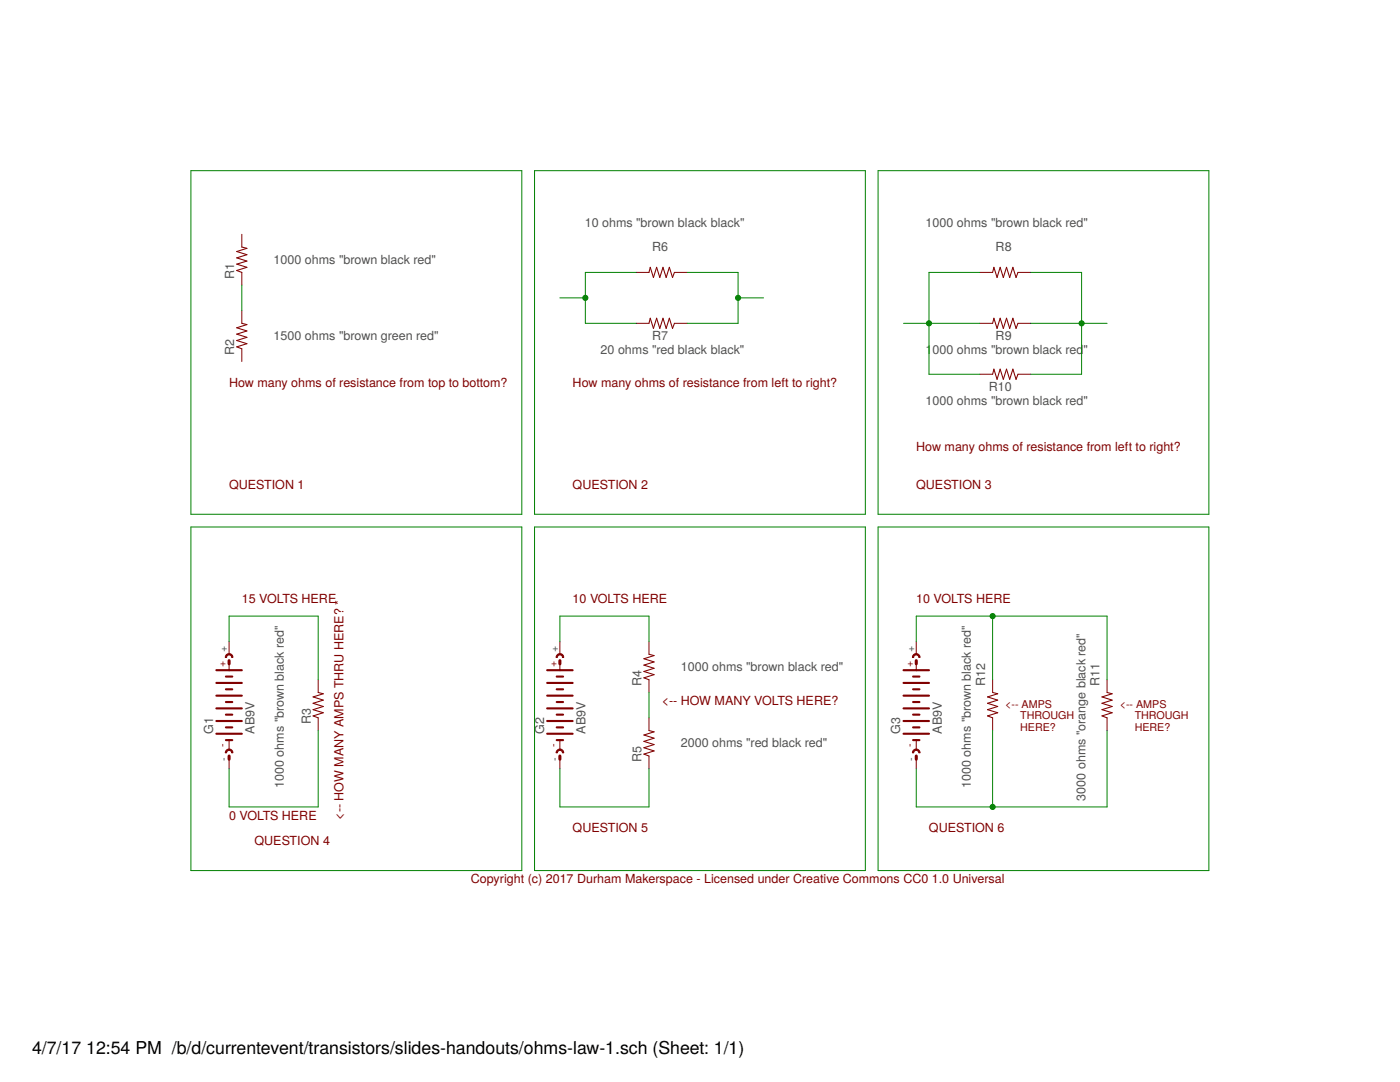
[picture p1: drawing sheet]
<?xml version="1.0" encoding="utf-8"?>
<!DOCTYPE eagle SYSTEM "eagle.dtd">
<eagle version="7.7.0">
<drawing>
<settings>
<setting alwaysvectorfont="no"/>
<setting verticaltext="up"/>
</settings>
<grid distance="0.1" unitdist="inch" unit="inch" style="lines" multiple="1" display="no" altdistance="0.01" altunitdist="inch" altunit="inch"/>
<schematic xreflabel="%F%N/%S.%C%R" xrefpart="/%S.%C%R">
<libraries>
<library name="resistor">
<symbols>
<symbol name="R-US">
<wire x1="-2.54" y1="0" x2="-2.159" y2="1.016" width="0.2032" layer="94"/>
<wire x1="-2.159" y1="1.016" x2="-1.524" y2="-1.016" width="0.2032" layer="94"/>
<wire x1="-1.524" y1="-1.016" x2="-0.889" y2="1.016" width="0.2032" layer="94"/>
<wire x1="-0.889" y1="1.016" x2="-0.254" y2="-1.016" width="0.2032" layer="94"/>
<wire x1="-0.254" y1="-1.016" x2="0.381" y2="1.016" width="0.2032" layer="94"/>
<wire x1="0.381" y1="1.016" x2="1.016" y2="-1.016" width="0.2032" layer="94"/>
<wire x1="1.016" y1="-1.016" x2="1.651" y2="1.016" width="0.2032" layer="94"/>
<wire x1="1.651" y1="1.016" x2="2.286" y2="-1.016" width="0.2032" layer="94"/>
<wire x1="2.286" y1="-1.016" x2="2.54" y2="0" width="0.2032" layer="94"/>
<text x="-3.81" y="1.4986" size="1.778" layer="95">&gt;NAME</text>
<text x="-3.81" y="-3.302" size="1.778" layer="96">&gt;VALUE</text>
<pin name="2" x="5.08" y="0" visible="off" length="short" direction="pas" swaplevel="1" rot="R180"/>
<pin name="1" x="-5.08" y="0" visible="off" length="short" direction="pas" swaplevel="1"/>
</symbol>
</symbols>
<devicesets>
<deviceset name="R-US_" prefix="R" uservalue="yes">
<gates>
<gate name="G$1" symbol="R-US" x="0" y="0"/>
</gates>
<devices>
<device name="R0402" package="R0402">
<connects>
<connect gate="G$1" pin="1" pad="1"/>
<connect gate="G$1" pin="2" pad="2"/>
</connects>
<technologies>
<technology name=""/>
</technologies>
</device>
<device name="R0603" package="R0603">
<connects>
<connect gate="G$1" pin="1" pad="1"/>
<connect gate="G$1" pin="2" pad="2"/>
</connects>
<technologies>
<technology name=""/>
</technologies>
</device>
<device name="R0805" package="R0805">
<connects>
<connect gate="G$1" pin="1" pad="1"/>
<connect gate="G$1" pin="2" pad="2"/>
</connects>
<technologies>
<technology name=""/>
</technologies>
</device>
<device name="R0805W" package="R0805W">
<connects>
<connect gate="G$1" pin="1" pad="1"/>
<connect gate="G$1" pin="2" pad="2"/>
</connects>
<technologies>
<technology name=""/>
</technologies>
</device>
<device name="R1206" package="R1206">
<connects>
<connect gate="G$1" pin="1" pad="1"/>
<connect gate="G$1" pin="2" pad="2"/>
</connects>
<technologies>
<technology name=""/>
</technologies>
</device>
<device name="R1206W" package="R1206W">
<connects>
<connect gate="G$1" pin="1" pad="1"/>
<connect gate="G$1" pin="2" pad="2"/>
</connects>
<technologies>
<technology name=""/>
</technologies>
</device>
<device name="R1210" package="R1210">
<connects>
<connect gate="G$1" pin="1" pad="1"/>
<connect gate="G$1" pin="2" pad="2"/>
</connects>
<technologies>
<technology name=""/>
</technologies>
</device>
<device name="R1210W" package="R1210W">
<connects>
<connect gate="G$1" pin="1" pad="1"/>
<connect gate="G$1" pin="2" pad="2"/>
</connects>
<technologies>
<technology name=""/>
</technologies>
</device>
<device name="R2010" package="R2010">
<connects>
<connect gate="G$1" pin="1" pad="1"/>
<connect gate="G$1" pin="2" pad="2"/>
</connects>
<technologies>
<technology name=""/>
</technologies>
</device>
<device name="R2010W" package="R2010W">
<connects>
<connect gate="G$1" pin="1" pad="1"/>
<connect gate="G$1" pin="2" pad="2"/>
</connects>
<technologies>
<technology name=""/>
</technologies>
</device>
<device name="R2012" package="R2012">
<connects>
<connect gate="G$1" pin="1" pad="1"/>
<connect gate="G$1" pin="2" pad="2"/>
</connects>
<technologies>
<technology name=""/>
</technologies>
</device>
<device name="R2012W" package="R2012W">
<connects>
<connect gate="G$1" pin="1" pad="1"/>
<connect gate="G$1" pin="2" pad="2"/>
</connects>
<technologies>
<technology name=""/>
</technologies>
</device>
<device name="R2512" package="R2512">
<connects>
<connect gate="G$1" pin="1" pad="1"/>
<connect gate="G$1" pin="2" pad="2"/>
</connects>
<technologies>
<technology name=""/>
</technologies>
</device>
<device name="R2512W" package="R2512W">
<connects>
<connect gate="G$1" pin="1" pad="1"/>
<connect gate="G$1" pin="2" pad="2"/>
</connects>
<technologies>
<technology name=""/>
</technologies>
</device>
<device name="R3216" package="R3216">
<connects>
<connect gate="G$1" pin="1" pad="1"/>
<connect gate="G$1" pin="2" pad="2"/>
</connects>
<technologies>
<technology name=""/>
</technologies>
</device>
<device name="R3216W" package="R3216W">
<connects>
<connect gate="G$1" pin="1" pad="1"/>
<connect gate="G$1" pin="2" pad="2"/>
</connects>
<technologies>
<technology name=""/>
</technologies>
</device>
<device name="R3225" package="R3225">
<connects>
<connect gate="G$1" pin="1" pad="1"/>
<connect gate="G$1" pin="2" pad="2"/>
</connects>
<technologies>
<technology name=""/>
</technologies>
</device>
<device name="R3225W" package="R3225W">
<connects>
<connect gate="G$1" pin="1" pad="1"/>
<connect gate="G$1" pin="2" pad="2"/>
</connects>
<technologies>
<technology name=""/>
</technologies>
</device>
<device name="R5025" package="R5025">
<connects>
<connect gate="G$1" pin="1" pad="1"/>
<connect gate="G$1" pin="2" pad="2"/>
</connects>
<technologies>
<technology name=""/>
</technologies>
</device>
<device name="R5025W" package="R5025W">
<connects>
<connect gate="G$1" pin="1" pad="1"/>
<connect gate="G$1" pin="2" pad="2"/>
</connects>
<technologies>
<technology name=""/>
</technologies>
</device>
<device name="R6332" package="R6332">
<connects>
<connect gate="G$1" pin="1" pad="1"/>
<connect gate="G$1" pin="2" pad="2"/>
</connects>
<technologies>
<technology name=""/>
</technologies>
</device>
<device name="R6332W" package="R6332W">
<connects>
<connect gate="G$1" pin="1" pad="1"/>
<connect gate="G$1" pin="2" pad="2"/>
</connects>
<technologies>
<technology name=""/>
</technologies>
</device>
<device name="M0805" package="M0805">
<connects>
<connect gate="G$1" pin="1" pad="1"/>
<connect gate="G$1" pin="2" pad="2"/>
</connects>
<technologies>
<technology name=""/>
</technologies>
</device>
<device name="M1206" package="M1206">
<connects>
<connect gate="G$1" pin="1" pad="1"/>
<connect gate="G$1" pin="2" pad="2"/>
</connects>
<technologies>
<technology name=""/>
</technologies>
</device>
<device name="M1406" package="M1406">
<connects>
<connect gate="G$1" pin="1" pad="1"/>
<connect gate="G$1" pin="2" pad="2"/>
</connects>
<technologies>
<technology name=""/>
</technologies>
</device>
<device name="M2012" package="M2012">
<connects>
<connect gate="G$1" pin="1" pad="1"/>
<connect gate="G$1" pin="2" pad="2"/>
</connects>
<technologies>
<technology name=""/>
</technologies>
</device>
<device name="M2309" package="M2309">
<connects>
<connect gate="G$1" pin="1" pad="1"/>
<connect gate="G$1" pin="2" pad="2"/>
</connects>
<technologies>
<technology name=""/>
</technologies>
</device>
<device name="M3216" package="M3216">
<connects>
<connect gate="G$1" pin="1" pad="1"/>
<connect gate="G$1" pin="2" pad="2"/>
</connects>
<technologies>
<technology name=""/>
</technologies>
</device>
<device name="M3516" package="M3516">
<connects>
<connect gate="G$1" pin="1" pad="1"/>
<connect gate="G$1" pin="2" pad="2"/>
</connects>
<technologies>
<technology name=""/>
</technologies>
</device>
<device name="M5923" package="M5923">
<connects>
<connect gate="G$1" pin="1" pad="1"/>
<connect gate="G$1" pin="2" pad="2"/>
</connects>
<technologies>
<technology name=""/>
</technologies>
</device>
<device name="0204/5" package="0204/5">
<connects>
<connect gate="G$1" pin="1" pad="1"/>
<connect gate="G$1" pin="2" pad="2"/>
</connects>
<technologies>
<technology name=""/>
</technologies>
</device>
<device name="0204/7" package="0204/7">
<connects>
<connect gate="G$1" pin="1" pad="1"/>
<connect gate="G$1" pin="2" pad="2"/>
</connects>
<technologies>
<technology name=""/>
</technologies>
</device>
<device name="0207/10" package="0207/10">
<connects>
<connect gate="G$1" pin="1" pad="1"/>
<connect gate="G$1" pin="2" pad="2"/>
</connects>
<technologies>
<technology name=""/>
</technologies>
</device>
<device name="0207/12" package="0207/12">
<connects>
<connect gate="G$1" pin="1" pad="1"/>
<connect gate="G$1" pin="2" pad="2"/>
</connects>
<technologies>
<technology name=""/>
</technologies>
</device>
<device name="0207/15" package="0207/15">
<connects>
<connect gate="G$1" pin="1" pad="1"/>
<connect gate="G$1" pin="2" pad="2"/>
</connects>
<technologies>
<technology name=""/>
</technologies>
</device>
<device name="0207/2V" package="0207/2V">
<connects>
<connect gate="G$1" pin="1" pad="1"/>
<connect gate="G$1" pin="2" pad="2"/>
</connects>
<technologies>
<technology name=""/>
</technologies>
</device>
<device name="0207/5V" package="0207/5V">
<connects>
<connect gate="G$1" pin="1" pad="1"/>
<connect gate="G$1" pin="2" pad="2"/>
</connects>
<technologies>
<technology name=""/>
</technologies>
</device>
<device name="0207/7" package="0207/7">
<connects>
<connect gate="G$1" pin="1" pad="1"/>
<connect gate="G$1" pin="2" pad="2"/>
</connects>
<technologies>
<technology name=""/>
</technologies>
</device>
<device name="0309/10" package="0309/10">
<connects>
<connect gate="G$1" pin="1" pad="1"/>
<connect gate="G$1" pin="2" pad="2"/>
</connects>
<technologies>
<technology name=""/>
</technologies>
</device>
<device name="0309/12" package="0309/12">
<connects>
<connect gate="G$1" pin="1" pad="1"/>
<connect gate="G$1" pin="2" pad="2"/>
</connects>
<technologies>
<technology name=""/>
</technologies>
</device>
<device name="0411/12" package="0411/12">
<connects>
<connect gate="G$1" pin="1" pad="1"/>
<connect gate="G$1" pin="2" pad="2"/>
</connects>
<technologies>
<technology name=""/>
</technologies>
</device>
<device name="0411/15" package="0411/15">
<connects>
<connect gate="G$1" pin="1" pad="1"/>
<connect gate="G$1" pin="2" pad="2"/>
</connects>
<technologies>
<technology name=""/>
</technologies>
</device>
<device name="0411/3V" package="0411V">
<connects>
<connect gate="G$1" pin="1" pad="1"/>
<connect gate="G$1" pin="2" pad="2"/>
</connects>
<technologies>
<technology name=""/>
</technologies>
</device>
<device name="0414/15" package="0414/15">
<connects>
<connect gate="G$1" pin="1" pad="1"/>
<connect gate="G$1" pin="2" pad="2"/>
</connects>
<technologies>
<technology name=""/>
</technologies>
</device>
<device name="0414/5V" package="0414V">
<connects>
<connect gate="G$1" pin="1" pad="1"/>
<connect gate="G$1" pin="2" pad="2"/>
</connects>
<technologies>
<technology name=""/>
</technologies>
</device>
<device name="0617/17" package="0617/17">
<connects>
<connect gate="G$1" pin="1" pad="1"/>
<connect gate="G$1" pin="2" pad="2"/>
</connects>
<technologies>
<technology name=""/>
</technologies>
</device>
<device name="0617/22" package="0617/22">
<connects>
<connect gate="G$1" pin="1" pad="1"/>
<connect gate="G$1" pin="2" pad="2"/>
</connects>
<technologies>
<technology name=""/>
</technologies>
</device>
<device name="0617/5V" package="0617V">
<connects>
<connect gate="G$1" pin="1" pad="1"/>
<connect gate="G$1" pin="2" pad="2"/>
</connects>
<technologies>
<technology name=""/>
</technologies>
</device>
<device name="0922/22" package="0922/22">
<connects>
<connect gate="G$1" pin="1" pad="1"/>
<connect gate="G$1" pin="2" pad="2"/>
</connects>
<technologies>
<technology name=""/>
</technologies>
</device>
<device name="0613/5V" package="P0613V">
<connects>
<connect gate="G$1" pin="1" pad="1"/>
<connect gate="G$1" pin="2" pad="2"/>
</connects>
<technologies>
<technology name=""/>
</technologies>
</device>
<device name="0613/15" package="P0613/15">
<connects>
<connect gate="G$1" pin="1" pad="1"/>
<connect gate="G$1" pin="2" pad="2"/>
</connects>
<technologies>
<technology name=""/>
</technologies>
</device>
<device name="0817/22" package="P0817/22">
<connects>
<connect gate="G$1" pin="1" pad="1"/>
<connect gate="G$1" pin="2" pad="2"/>
</connects>
<technologies>
<technology name=""/>
</technologies>
</device>
<device name="0817/7V" package="P0817V">
<connects>
<connect gate="G$1" pin="1" pad="1"/>
<connect gate="G$1" pin="2" pad="2"/>
</connects>
<technologies>
<technology name=""/>
</technologies>
</device>
<device name="V234/12" package="V234/12">
<connects>
<connect gate="G$1" pin="1" pad="1"/>
<connect gate="G$1" pin="2" pad="2"/>
</connects>
<technologies>
<technology name=""/>
</technologies>
</device>
<device name="V235/17" package="V235/17">
<connects>
<connect gate="G$1" pin="1" pad="1"/>
<connect gate="G$1" pin="2" pad="2"/>
</connects>
<technologies>
<technology name=""/>
</technologies>
</device>
<device name="V526-0" package="V526-0">
<connects>
<connect gate="G$1" pin="1" pad="1"/>
<connect gate="G$1" pin="2" pad="2"/>
</connects>
<technologies>
<technology name=""/>
</technologies>
</device>
<device name="MELF0102AX" package="MINI_MELF-0102AX">
<connects>
<connect gate="G$1" pin="1" pad="1"/>
<connect gate="G$1" pin="2" pad="2"/>
</connects>
<technologies>
<technology name=""/>
</technologies>
</device>
<device name="0922V" package="0922V">
<connects>
<connect gate="G$1" pin="1" pad="1"/>
<connect gate="G$1" pin="2" pad="2"/>
</connects>
<technologies>
<technology name=""/>
</technologies>
</device>
<device name="MELF0102R" package="MINI_MELF-0102R">
<connects>
<connect gate="G$1" pin="1" pad="1"/>
<connect gate="G$1" pin="2" pad="2"/>
</connects>
<technologies>
<technology name=""/>
</technologies>
</device>
<device name="MELF0102W" package="MINI_MELF-0102W">
<connects>
<connect gate="G$1" pin="1" pad="1"/>
<connect gate="G$1" pin="2" pad="2"/>
</connects>
<technologies>
<technology name=""/>
</technologies>
</device>
<device name="MELF0204R" package="MINI_MELF-0204R">
<connects>
<connect gate="G$1" pin="1" pad="1"/>
<connect gate="G$1" pin="2" pad="2"/>
</connects>
<technologies>
<technology name=""/>
</technologies>
</device>
<device name="MELF0204W" package="MINI_MELF-0204W">
<connects>
<connect gate="G$1" pin="1" pad="1"/>
<connect gate="G$1" pin="2" pad="2"/>
</connects>
<technologies>
<technology name=""/>
</technologies>
</device>
<device name="MELF0207R" package="MINI_MELF-0207R">
<connects>
<connect gate="G$1" pin="1" pad="1"/>
<connect gate="G$1" pin="2" pad="2"/>
</connects>
<technologies>
<technology name=""/>
</technologies>
</device>
<device name="MELF0207W" package="MINI_MELF-0207W">
<connects>
<connect gate="G$1" pin="1" pad="1"/>
<connect gate="G$1" pin="2" pad="2"/>
</connects>
<technologies>
<technology name=""/>
</technologies>
</device>
<device name="RDH/15" package="RDH/15">
<connects>
<connect gate="G$1" pin="1" pad="1"/>
<connect gate="G$1" pin="2" pad="2"/>
</connects>
<technologies>
<technology name=""/>
</technologies>
</device>
<device name="0204/2V" package="0204V">
<connects>
<connect gate="G$1" pin="1" pad="1"/>
<connect gate="G$1" pin="2" pad="2"/>
</connects>
<technologies>
<technology name=""/>
</technologies>
</device>
<device name="0309/V" package="0309V">
<connects>
<connect gate="G$1" pin="1" pad="1"/>
<connect gate="G$1" pin="2" pad="2"/>
</connects>
<technologies>
<technology name=""/>
</technologies>
</device>
<device name="R0201" package="R0201">
<connects>
<connect gate="G$1" pin="1" pad="1"/>
<connect gate="G$1" pin="2" pad="2"/>
</connects>
<technologies>
<technology name=""/>
</technologies>
</device>
<device name="VMTA55" package="VMTA55">
<connects>
<connect gate="G$1" pin="1" pad="1"/>
<connect gate="G$1" pin="2" pad="2"/>
</connects>
<technologies>
<technology name=""/>
</technologies>
</device>
<device name="VMTB60" package="VMTB60">
<connects>
<connect gate="G$1" pin="1" pad="1"/>
<connect gate="G$1" pin="2" pad="2"/>
</connects>
<technologies>
<technology name=""/>
</technologies>
</device>
<device name="VTA52" package="VTA52">
<connects>
<connect gate="G$1" pin="1" pad="1"/>
<connect gate="G$1" pin="2" pad="2"/>
</connects>
<technologies>
<technology name=""/>
</technologies>
</device>
<device name="VTA53" package="VTA53">
<connects>
<connect gate="G$1" pin="1" pad="1"/>
<connect gate="G$1" pin="2" pad="2"/>
</connects>
<technologies>
<technology name=""/>
</technologies>
</device>
<device name="VTA54" package="VTA54">
<connects>
<connect gate="G$1" pin="1" pad="1"/>
<connect gate="G$1" pin="2" pad="2"/>
</connects>
<technologies>
<technology name=""/>
</technologies>
</device>
<device name="VTA55" package="VTA55">
<connects>
<connect gate="G$1" pin="1" pad="1"/>
<connect gate="G$1" pin="2" pad="2"/>
</connects>
<technologies>
<technology name=""/>
</technologies>
</device>
<device name="VTA56" package="VTA56">
<connects>
<connect gate="G$1" pin="1" pad="1"/>
<connect gate="G$1" pin="2" pad="2"/>
</connects>
<technologies>
<technology name=""/>
</technologies>
</device>
<device name="R4527" package="R4527">
<connects>
<connect gate="G$1" pin="1" pad="1"/>
<connect gate="G$1" pin="2" pad="2"/>
</connects>
<technologies>
<technology name=""/>
</technologies>
</device>
<device name="WSC0001" package="WSC0001">
<connects>
<connect gate="G$1" pin="1" pad="1"/>
<connect gate="G$1" pin="2" pad="2"/>
</connects>
<technologies>
<technology name=""/>
</technologies>
</device>
<device name="WSC0002" package="WSC0002">
<connects>
<connect gate="G$1" pin="1" pad="1"/>
<connect gate="G$1" pin="2" pad="2"/>
</connects>
<technologies>
<technology name=""/>
</technologies>
</device>
<device name="WSC01/2" package="WSC01/2">
<connects>
<connect gate="G$1" pin="1" pad="1"/>
<connect gate="G$1" pin="2" pad="2"/>
</connects>
<technologies>
<technology name=""/>
</technologies>
</device>
<device name="WSC2515" package="WSC2515">
<connects>
<connect gate="G$1" pin="1" pad="1"/>
<connect gate="G$1" pin="2" pad="2"/>
</connects>
<technologies>
<technology name=""/>
</technologies>
</device>
<device name="WSC4527" package="WSC4527">
<connects>
<connect gate="G$1" pin="1" pad="1"/>
<connect gate="G$1" pin="2" pad="2"/>
</connects>
<technologies>
<technology name=""/>
</technologies>
</device>
<device name="WSC6927" package="WSC6927">
<connects>
<connect gate="G$1" pin="1" pad="1"/>
<connect gate="G$1" pin="2" pad="2"/>
</connects>
<technologies>
<technology name=""/>
</technologies>
</device>
<device name="R1218" package="R1218">
<connects>
<connect gate="G$1" pin="1" pad="1"/>
<connect gate="G$1" pin="2" pad="2"/>
</connects>
<technologies>
<technology name=""/>
</technologies>
</device>
<device name="1812X7R" package="1812X7R">
<connects>
<connect gate="G$1" pin="1" pad="1"/>
<connect gate="G$1" pin="2" pad="2"/>
</connects>
<technologies>
<technology name=""/>
</technologies>
</device>
<device name="01005" package="R01005">
<connects>
<connect gate="G$1" pin="1" pad="1"/>
<connect gate="G$1" pin="2" pad="2"/>
</connects>
<technologies>
<technology name=""/>
</technologies>
</device>
</devices>
</deviceset>
</devicesets>
</library>
<library name="battery">
<symbols>
<symbol name="9V0-BL">
<wire x1="-6.985" y1="0.635" x2="-6.985" y2="0" width="0.4064" layer="94"/>
<wire x1="-8.89" y1="0" x2="-6.985" y2="0" width="0.1524" layer="94"/>
<wire x1="-6.985" y1="0" x2="-6.985" y2="-0.635" width="0.4064" layer="94"/>
<wire x1="-5.715" y1="2.54" x2="-5.715" y2="-2.54" width="0.4064" layer="94"/>
<wire x1="-4.445" y1="0.635" x2="-4.445" y2="-0.635" width="0.4064" layer="94"/>
<wire x1="6.985" y1="2.54" x2="6.985" y2="0" width="0.4064" layer="94"/>
<wire x1="6.985" y1="0" x2="8.255" y2="0" width="0.1524" layer="94"/>
<wire x1="6.985" y1="0" x2="6.985" y2="-2.54" width="0.4064" layer="94"/>
<wire x1="-3.175" y1="2.54" x2="-3.175" y2="-2.54" width="0.4064" layer="94"/>
<wire x1="-1.905" y1="0.635" x2="-1.905" y2="-0.635" width="0.4064" layer="94"/>
<wire x1="-0.635" y1="2.54" x2="-0.635" y2="-2.54" width="0.4064" layer="94"/>
<wire x1="0.635" y1="0.635" x2="0.635" y2="-0.635" width="0.4064" layer="94"/>
<wire x1="1.905" y1="2.54" x2="1.905" y2="-2.54" width="0.4064" layer="94"/>
<wire x1="3.175" y1="0.635" x2="3.175" y2="-0.635" width="0.4064" layer="94"/>
<wire x1="4.445" y1="2.54" x2="4.445" y2="-2.54" width="0.4064" layer="94"/>
<wire x1="5.715" y1="0.635" x2="5.715" y2="-0.635" width="0.4064" layer="94"/>
<wire x1="9.525" y1="0.635" x2="9.525" y2="-0.635" width="0.254" layer="94" curve="-180" cap="flat"/>
<wire x1="-9.525" y1="0.635" x2="-9.525" y2="-0.635" width="0.254" layer="94" curve="-180" cap="flat"/>
<wire x1="8.255" y1="0" x2="8.89" y2="0" width="0.6096" layer="94"/>
<wire x1="-10.16" y1="0" x2="-10.795" y2="0" width="0.6096" layer="94"/>
<text x="-5.715" y="3.175" size="1.778" layer="95">&gt;NAME</text>
<text x="-5.715" y="-5.08" size="1.778" layer="96">&gt;VALUE</text>
<text x="7.62" y="0.635" size="1.524" layer="94">+</text>
<text x="-8.255" y="0.635" size="1.524" layer="94">-</text>
<pin name="+" x="12.7" y="0" visible="pad" length="short" direction="pas" rot="R180"/>
<pin name="-" x="-12.7" y="0" visible="pad" length="short" direction="pas"/>
</symbol>
</symbols>
<devicesets>
<deviceset name="AB9V" prefix="G">
<gates>
<gate name="G$1" symbol="9V0-BL" x="0" y="0"/>
</gates>
<devices>
<device name="" package="AB9V">
<connects>
<connect gate="G$1" pin="+" pad="+"/>
<connect gate="G$1" pin="-" pad="-"/>
</connects>
<technologies>
<technology name=""/>
</technologies>
</device>
</devices>
</deviceset>
</devicesets>
</library>
</libraries>
<attributes>
</attributes>
<variantdefs>
</variantdefs>
<classes>
<class number="0" name="default" width="0" drill="0">
</class>
</classes>
<parts>
<part name="R3" library="resistor" deviceset="R-US_" device="M0805" value="1000 ohms &quot;brown black red&quot;"/>
<part name="G1" library="battery" deviceset="AB9V" device=""/>
<part name="R4" library="resistor" deviceset="R-US_" device="M0805" value="1000 ohms &quot;brown black red&quot;"/>
<part name="G2" library="battery" deviceset="AB9V" device=""/>
<part name="R5" library="resistor" deviceset="R-US_" device="M0805" value="2000 ohms &quot;red black red&quot;"/>
<part name="R11" library="resistor" deviceset="R-US_" device="M0805" value="3000 ohms &quot;orange black red&quot;"/>
<part name="G3" library="battery" deviceset="AB9V" device=""/>
<part name="R12" library="resistor" deviceset="R-US_" device="M0805" value="1000 ohms &quot;brown black red&quot;"/>
<part name="R1" library="resistor" deviceset="R-US_" device="M0805" value="1000 ohms &quot;brown black red&quot;"/>
<part name="R2" library="resistor" deviceset="R-US_" device="M0805" value="1500 ohms &quot;brown green red&quot;"/>
<part name="R6" library="resistor" deviceset="R-US_" device="M0805" value="10 ohms &quot;brown black black&quot;"/>
<part name="R7" library="resistor" deviceset="R-US_" device="M0805" value="20 ohms &quot;red black black&quot;"/>
<part name="R8" library="resistor" deviceset="R-US_" device="M0805" value="1000 ohms &quot;brown black red&quot;"/>
<part name="R9" library="resistor" deviceset="R-US_" device="M0805" value="1000 ohms &quot;brown black red&quot;"/>
<part name="R10" library="resistor" deviceset="R-US_" device="M0805" value="1000 ohms &quot;brown black red&quot;"/>
</parts>
<sheets>
<sheet>
<plain>
<text x="-12.7" y="66.04" size="1.778" layer="94">15 VOLTS HERE</text>
<text x="-10.16" y="17.78" size="1.778" layer="94">QUESTION 4</text>
<text x="53.34" y="66.04" size="1.778" layer="94">10 VOLTS HERE</text>
<text x="71.12" y="45.72" size="1.778" layer="94">&lt;-- HOW MANY VOLTS HERE?</text>
<text x="53.34" y="20.32" size="1.778" layer="94">QUESTION 5</text>
<text x="121.92" y="66.04" size="1.778" layer="94">10 VOLTS HERE</text>
<text x="7.62" y="22.86" size="1.778" layer="94" rot="R90">&lt;-- HOW MANY AMPS THRU HERE? *</text>
<text x="124.46" y="20.32" size="1.778" layer="94">QUESTION 6</text>
<text x="33.02" y="10.16" size="1.778" layer="94">Copyright (c) 2017 Durham Makerspace - Licensed under Creative Commons CC0 1.0 Universal</text>
<text x="-15.24" y="88.9" size="1.778" layer="94">QUESTION 1</text>
<text x="-15.24" y="109.22" size="1.778" layer="94">How many ohms of resistance from top to bottom?</text>
<text x="53.34" y="88.9" size="1.778" layer="94">QUESTION 2</text>
<text x="53.34" y="109.22" size="1.778" layer="94">How many ohms of resistance from left to right?</text>
<text x="121.92" y="88.9" size="1.778" layer="94">QUESTION 3</text>
<text x="121.92" y="96.52" size="1.778" layer="94">How many ohms of resistance from left to right?</text>
<text x="-15.24" y="22.86" size="1.778" layer="94">0 VOLTS HERE</text>
<text x="139.7" y="40.64" size="1.524" layer="94">&lt;-- AMPS
     THROUGH
     HERE?</text>
<text x="162.56" y="40.64" size="1.524" layer="94">&lt;-- AMPS
     THROUGH
     HERE?</text>
</plain>
<instances>
<instance part="R3" gate="G$1" x="2.54" y="45.72" smashed="yes" rot="R90">
<attribute name="NAME" x="1.0414" y="41.91" size="1.778" layer="95" rot="R90"/>
<attribute name="VALUE" x="-4.318" y="29.21" size="1.778" layer="96" rot="R90"/>
</instance>
<instance part="G1" gate="G$1" x="-15.24" y="45.72" rot="R90"/>
<instance part="R4" gate="G$1" x="68.58" y="53.34" smashed="yes" rot="R90">
<attribute name="NAME" x="67.0814" y="49.53" size="1.778" layer="95" rot="R90"/>
<attribute name="VALUE" x="74.93" y="52.578" size="1.778" layer="96"/>
</instance>
<instance part="G2" gate="G$1" x="50.8" y="45.72" rot="R90"/>
<instance part="R5" gate="G$1" x="68.58" y="38.1" smashed="yes" rot="R90">
<attribute name="NAME" x="67.0814" y="34.29" size="1.778" layer="95" rot="R90"/>
<attribute name="VALUE" x="74.93" y="37.338" size="1.778" layer="96"/>
</instance>
<instance part="R11" gate="G$1" x="160.02" y="45.72" smashed="yes" rot="R90">
<attribute name="NAME" x="158.5214" y="49.53" size="1.778" layer="95" rot="R90"/>
<attribute name="VALUE" x="155.702" y="26.67" size="1.778" layer="96" rot="R90"/>
</instance>
<instance part="G3" gate="G$1" x="121.92" y="45.72" rot="R90"/>
<instance part="R12" gate="G$1" x="137.16" y="45.72" smashed="yes" rot="R90">
<attribute name="NAME" x="135.6614" y="49.53" size="1.778" layer="95" rot="R90"/>
<attribute name="VALUE" x="132.842" y="29.21" size="1.778" layer="96" rot="R90"/>
</instance>
<instance part="R1" gate="G$1" x="-12.7" y="134.62" smashed="yes" rot="R90">
<attribute name="NAME" x="-14.1986" y="130.81" size="1.778" layer="95" rot="R90"/>
<attribute name="VALUE" x="-6.35" y="133.858" size="1.778" layer="96"/>
</instance>
<instance part="R2" gate="G$1" x="-12.7" y="119.38" smashed="yes" rot="R90">
<attribute name="NAME" x="-14.1986" y="115.57" size="1.778" layer="95" rot="R90"/>
<attribute name="VALUE" x="-6.35" y="118.618" size="1.778" layer="96"/>
</instance>
<instance part="R6" gate="G$1" x="71.12" y="132.08" smashed="yes" rot="R180">
<attribute name="NAME" x="72.39" y="138.2014" size="1.778" layer="95" rot="R180"/>
<attribute name="VALUE" x="87.63" y="143.002" size="1.778" layer="96" rot="R180"/>
</instance>
<instance part="R7" gate="G$1" x="71.12" y="121.92" smashed="yes" rot="R180">
<attribute name="NAME" x="72.39" y="120.4214" size="1.778" layer="95" rot="R180"/>
<attribute name="VALUE" x="87.63" y="117.602" size="1.778" layer="96" rot="R180"/>
</instance>
<instance part="R8" gate="G$1" x="139.7" y="132.08" smashed="yes" rot="R180">
<attribute name="NAME" x="140.97" y="138.2014" size="1.778" layer="95" rot="R180"/>
<attribute name="VALUE" x="156.21" y="143.002" size="1.778" layer="96" rot="R180"/>
</instance>
<instance part="R9" gate="G$1" x="139.7" y="121.92" smashed="yes" rot="R180">
<attribute name="NAME" x="140.97" y="120.4214" size="1.778" layer="95" rot="R180"/>
<attribute name="VALUE" x="156.21" y="117.602" size="1.778" layer="96" rot="R180"/>
</instance>
<instance part="R10" gate="G$1" x="139.7" y="111.76" smashed="yes" rot="R180">
<attribute name="NAME" x="140.97" y="110.2614" size="1.778" layer="95" rot="R180"/>
<attribute name="VALUE" x="156.21" y="107.442" size="1.778" layer="96" rot="R180"/>
</instance>
</instances>
<busses>
</busses>
<nets>
<net name="N$1" class="0">
<segment>
<pinref part="G1" gate="G$1" pin="-"/>
<wire x1="-15.24" y1="33.02" x2="-15.24" y2="25.4" width="0.1524" layer="91"/>
<wire x1="-15.24" y1="25.4" x2="2.54" y2="25.4" width="0.1524" layer="91"/>
<pinref part="R3" gate="G$1" pin="1"/>
<wire x1="2.54" y1="25.4" x2="2.54" y2="40.64" width="0.1524" layer="91"/>
</segment>
</net>
<net name="N$2" class="0">
<segment>
<pinref part="G1" gate="G$1" pin="+"/>
<wire x1="-15.24" y1="58.42" x2="-15.24" y2="63.5" width="0.1524" layer="91"/>
<pinref part="R3" gate="G$1" pin="2"/>
<wire x1="-15.24" y1="63.5" x2="2.54" y2="63.5" width="0.1524" layer="91"/>
<wire x1="2.54" y1="63.5" x2="2.54" y2="50.8" width="0.1524" layer="91"/>
</segment>
</net>
<net name="N$3" class="0">
<segment>
<pinref part="G2" gate="G$1" pin="-"/>
<wire x1="50.8" y1="33.02" x2="50.8" y2="25.4" width="0.1524" layer="91"/>
<wire x1="50.8" y1="25.4" x2="68.58" y2="25.4" width="0.1524" layer="91"/>
<pinref part="R5" gate="G$1" pin="1"/>
<wire x1="68.58" y1="33.02" x2="68.58" y2="25.4" width="0.1524" layer="91"/>
</segment>
</net>
<net name="N$4" class="0">
<segment>
<pinref part="G2" gate="G$1" pin="+"/>
<wire x1="50.8" y1="58.42" x2="50.8" y2="63.5" width="0.1524" layer="91"/>
<pinref part="R4" gate="G$1" pin="2"/>
<wire x1="50.8" y1="63.5" x2="68.58" y2="63.5" width="0.1524" layer="91"/>
<wire x1="68.58" y1="63.5" x2="68.58" y2="58.42" width="0.1524" layer="91"/>
</segment>
</net>
<net name="N$5" class="0">
<segment>
<pinref part="R4" gate="G$1" pin="1"/>
<pinref part="R5" gate="G$1" pin="2"/>
<wire x1="68.58" y1="48.26" x2="68.58" y2="43.18" width="0.1524" layer="91"/>
</segment>
</net>
<net name="N$6" class="0">
<segment>
<pinref part="G3" gate="G$1" pin="-"/>
<wire x1="121.92" y1="33.02" x2="121.92" y2="25.4" width="0.1524" layer="91"/>
<wire x1="121.92" y1="25.4" x2="137.16" y2="25.4" width="0.1524" layer="91"/>
<pinref part="R11" gate="G$1" pin="1"/>
<wire x1="137.16" y1="25.4" x2="160.02" y2="25.4" width="0.1524" layer="91"/>
<wire x1="160.02" y1="40.64" x2="160.02" y2="25.4" width="0.1524" layer="91"/>
<pinref part="R12" gate="G$1" pin="1"/>
<wire x1="137.16" y1="40.64" x2="137.16" y2="25.4" width="0.1524" layer="91"/>
<junction x="137.16" y="25.4"/>
</segment>
</net>
<net name="N$7" class="0">
<segment>
<pinref part="G3" gate="G$1" pin="+"/>
<wire x1="121.92" y1="58.42" x2="121.92" y2="63.5" width="0.1524" layer="91"/>
<wire x1="121.92" y1="63.5" x2="137.16" y2="63.5" width="0.1524" layer="91"/>
<pinref part="R11" gate="G$1" pin="2"/>
<wire x1="137.16" y1="63.5" x2="160.02" y2="63.5" width="0.1524" layer="91"/>
<wire x1="160.02" y1="63.5" x2="160.02" y2="50.8" width="0.1524" layer="91"/>
<pinref part="R12" gate="G$1" pin="2"/>
<wire x1="137.16" y1="50.8" x2="137.16" y2="63.5" width="0.1524" layer="91"/>
<junction x="137.16" y="63.5"/>
</segment>
</net>
<net name="N$9" class="0">
<segment>
<wire x1="-22.86" y1="81.28" x2="-22.86" y2="12.7" width="0.1524" layer="91"/>
<wire x1="-22.86" y1="12.7" x2="43.18" y2="12.7" width="0.1524" layer="91"/>
<wire x1="43.18" y1="12.7" x2="43.18" y2="81.28" width="0.1524" layer="91"/>
<wire x1="43.18" y1="81.28" x2="-22.86" y2="81.28" width="0.1524" layer="91"/>
</segment>
<segment>
<wire x1="111.76" y1="81.28" x2="45.72" y2="81.28" width="0.1524" layer="91"/>
</segment>
<segment>
<wire x1="180.34" y1="81.28" x2="114.3" y2="81.28" width="0.1524" layer="91"/>
</segment>
<segment>
<wire x1="45.72" y1="12.7" x2="45.72" y2="81.28" width="0.1524" layer="91"/>
</segment>
<segment>
<wire x1="111.76" y1="12.7" x2="111.76" y2="81.28" width="0.1524" layer="91"/>
</segment>
<segment>
<wire x1="114.3" y1="12.7" x2="114.3" y2="81.28" width="0.1524" layer="91"/>
</segment>
<segment>
<wire x1="180.34" y1="12.7" x2="180.34" y2="81.28" width="0.1524" layer="91"/>
</segment>
<segment>
<wire x1="111.76" y1="12.7" x2="45.72" y2="12.7" width="0.1524" layer="91"/>
</segment>
<segment>
<wire x1="180.34" y1="12.7" x2="114.3" y2="12.7" width="0.1524" layer="91"/>
</segment>
</net>
<net name="N$12" class="0">
<segment>
<pinref part="R1" gate="G$1" pin="1"/>
<pinref part="R2" gate="G$1" pin="2"/>
<wire x1="-12.7" y1="129.54" x2="-12.7" y2="124.46" width="0.1524" layer="91"/>
</segment>
</net>
<net name="N$13" class="0">
<segment>
<wire x1="43.18" y1="152.4" x2="-22.86" y2="152.4" width="0.1524" layer="91"/>
</segment>
<segment>
<wire x1="-22.86" y1="83.82" x2="-22.86" y2="152.4" width="0.1524" layer="91"/>
</segment>
<segment>
<wire x1="43.18" y1="83.82" x2="43.18" y2="152.4" width="0.1524" layer="91"/>
</segment>
<segment>
<wire x1="43.18" y1="83.82" x2="-22.86" y2="83.82" width="0.1524" layer="91"/>
</segment>
<segment>
<wire x1="111.76" y1="152.4" x2="45.72" y2="152.4" width="0.1524" layer="91"/>
</segment>
</net>
<net name="N$11" class="0">
<segment>
<wire x1="45.72" y1="83.82" x2="45.72" y2="152.4" width="0.1524" layer="91"/>
</segment>
<segment>
<wire x1="111.76" y1="83.82" x2="111.76" y2="152.4" width="0.1524" layer="91"/>
</segment>
<segment>
<wire x1="111.76" y1="83.82" x2="45.72" y2="83.82" width="0.1524" layer="91"/>
</segment>
</net>
<net name="N$10" class="0">
<segment>
<pinref part="R6" gate="G$1" pin="2"/>
<wire x1="66.04" y1="132.08" x2="55.88" y2="132.08" width="0.1524" layer="91"/>
<wire x1="55.88" y1="132.08" x2="55.88" y2="127" width="0.1524" layer="91"/>
<wire x1="55.88" y1="127" x2="50.8" y2="127" width="0.1524" layer="91"/>
<wire x1="55.88" y1="127" x2="55.88" y2="121.92" width="0.1524" layer="91"/>
<junction x="55.88" y="127"/>
<pinref part="R7" gate="G$1" pin="2"/>
<wire x1="55.88" y1="121.92" x2="66.04" y2="121.92" width="0.1524" layer="91"/>
</segment>
</net>
<net name="N$14" class="0">
<segment>
<pinref part="R6" gate="G$1" pin="1"/>
<wire x1="76.2" y1="132.08" x2="86.36" y2="132.08" width="0.1524" layer="91"/>
<wire x1="86.36" y1="132.08" x2="86.36" y2="127" width="0.1524" layer="91"/>
<pinref part="R7" gate="G$1" pin="1"/>
<wire x1="86.36" y1="127" x2="86.36" y2="121.92" width="0.1524" layer="91"/>
<wire x1="86.36" y1="121.92" x2="76.2" y2="121.92" width="0.1524" layer="91"/>
<wire x1="86.36" y1="127" x2="91.44" y2="127" width="0.1524" layer="91"/>
<junction x="86.36" y="127"/>
</segment>
</net>
<net name="N$15" class="0">
<segment>
<wire x1="180.34" y1="152.4" x2="114.3" y2="152.4" width="0.1524" layer="91"/>
</segment>
</net>
<net name="N$16" class="0">
<segment>
<wire x1="114.3" y1="83.82" x2="114.3" y2="152.4" width="0.1524" layer="91"/>
</segment>
<segment>
<wire x1="180.34" y1="83.82" x2="180.34" y2="152.4" width="0.1524" layer="91"/>
</segment>
<segment>
<wire x1="180.34" y1="83.82" x2="114.3" y2="83.82" width="0.1524" layer="91"/>
</segment>
</net>
<net name="N$17" class="0">
<segment>
<pinref part="R8" gate="G$1" pin="2"/>
<wire x1="134.62" y1="132.08" x2="124.46" y2="132.08" width="0.1524" layer="91"/>
<wire x1="124.46" y1="132.08" x2="124.46" y2="121.92" width="0.1524" layer="91"/>
<pinref part="R9" gate="G$1" pin="2"/>
<wire x1="124.46" y1="121.92" x2="134.62" y2="121.92" width="0.1524" layer="91"/>
<wire x1="124.46" y1="121.92" x2="124.46" y2="111.76" width="0.1524" layer="91"/>
<junction x="124.46" y="121.92"/>
<pinref part="R10" gate="G$1" pin="2"/>
<wire x1="124.46" y1="111.76" x2="134.62" y2="111.76" width="0.1524" layer="91"/>
<wire x1="124.46" y1="121.92" x2="119.38" y2="121.92" width="0.1524" layer="91"/>
</segment>
</net>
<net name="N$18" class="0">
<segment>
<pinref part="R8" gate="G$1" pin="1"/>
<wire x1="144.78" y1="132.08" x2="154.94" y2="132.08" width="0.1524" layer="91"/>
<pinref part="R9" gate="G$1" pin="1"/>
<wire x1="154.94" y1="132.08" x2="154.94" y2="121.92" width="0.1524" layer="91"/>
<wire x1="154.94" y1="121.92" x2="144.78" y2="121.92" width="0.1524" layer="91"/>
<pinref part="R10" gate="G$1" pin="1"/>
<wire x1="144.78" y1="111.76" x2="154.94" y2="111.76" width="0.1524" layer="91"/>
<wire x1="154.94" y1="111.76" x2="154.94" y2="121.92" width="0.1524" layer="91"/>
<junction x="154.94" y="121.92"/>
<wire x1="154.94" y1="121.92" x2="160.02" y2="121.92" width="0.1524" layer="91"/>
</segment>
</net>
</nets>
</sheet>
</sheets>
</schematic>
</drawing>
<compatibility>
<note version="6.3" minversion="6.2.2" severity="warning">
Since Version 6.2.2 text objects can contain more than one line,
which will not be processed correctly with this version.
</note>
</compatibility>
</eagle>
